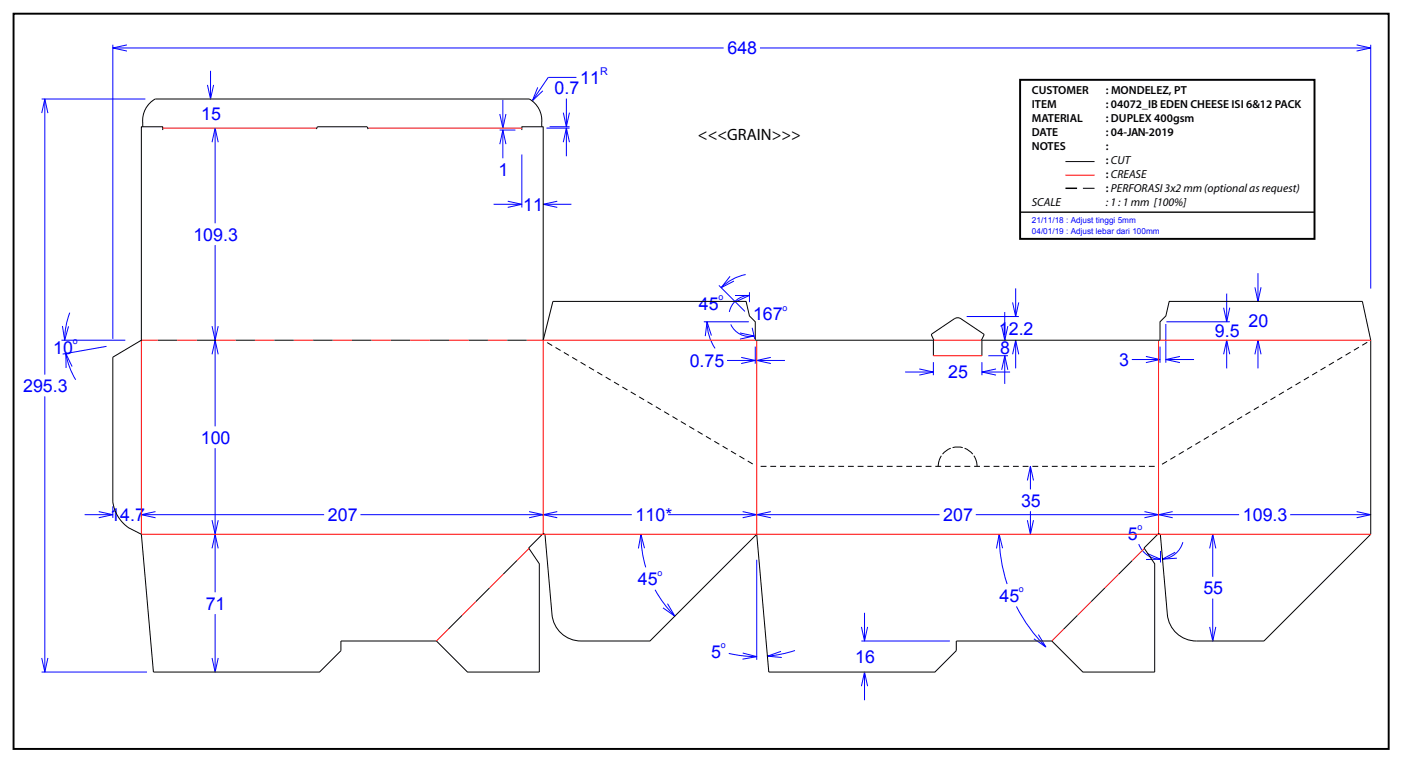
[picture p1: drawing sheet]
<svg xmlns="http://www.w3.org/2000/svg" width="722mm" height="394mm" viewBox="0 0 722 394" stroke-linecap="round" stroke-linejoin="round" font-family="sans-serif">
<!-- layer: Layer 1 -->
<g fill="none" stroke="#00f" stroke-width=".52">
<path d="M58 25h315M58 23v152M65 23l-7 2 7 1M108 36v15M297 40h-15l-8 12M391 25h315M699 23l7 2-7 1M706 23v126M21 51h54M22 58l1-7 2 7M23 51v142M107 44l1 7 2-7"/>
<path d="M257 59l2 7 2-7M259 51v15M277 45l-3 7 6-5M290 58l2 7 1-7M292 51v14M109 73l2-7 1 7M111 66v49M257 67h9M257 74l2-7 2 7M259 67v15M269 80v27M281 66h12"/>
<path d="M283 65h10M290 73l2-7 1 7M292 66v15M254 105h15M262 104l7 1-7 2M280 105h14M287 104l-7 1 7 2M111 126v94M370 147l14 13M376 142l-4 6 6-3M379 152h7l-7 3M384 141l-7 3-5 4"/>
<path d="M386 151v5M386 152a11 11 0 0 0-10 9M522 156l1 7 2-7M523 149v14M630 159l2 7 1-7M632 151v15M646 148l2 7 2-7M648 141v14M32 175h33M32 168l1 7 2-7M36 161l-2 7-1 7M55 178l-23 4"/>
<path d="M109 168l2 7 1-7M363 166h23M364 166l1 7 3 7M366 173l-2-7-1 7M376 167a11 11 0 0 0 12 6M381 172l7 1-7 2M387 169l2 6M389 179v8M516 168l2 7 1-7M518 161v14M523 175v15M525 163h-27"/>
<path d="M598 179v8M601 167v20M601 166h33M632 175v15M648 175v15M34 182l2 7 3 7M37 189l-3-7v8M109 183l2-8 1 8M375 186h14M382 184l7 2-7 1M390 186h14M397 184l-7 2 7 1"/>
<path d="M466 192h15M474 190l7 2-7 1M481 187v6M506 192h14M506 187v6M509 183h10M513 190l-7 2 7 1M516 191l2-8 1 8M518 183v15M522 183l1-8 2 8M583 185h15M590 184l8 1-8 2"/>
<path d="M601 185h14M608 184l-7 1 7 2M630 183l2-8 1 8M646 183l2-8 2 8M23 204v142M111 231v74M529 248l2-8 1 8M531 240v12M44 265h14M51 264l7 1-7 2M58 261v6M73 265h94"/>
<path d="M80 264l-7 1 7 2M109 268l2 7 1-7M186 265h139M273 264l7 1-7 2M287 264l-7 1 7 2M330 275l1 10 2 7M344 265h140M383 264l7 1-7 2M397 264l-7 1 7 2M503 265h135M515 275a82 82 0 0 0 4 26M529 268l2 7 1-7"/>
<path d="M531 263v12M590 264l7 1-7 2M604 264l-7 1 7 2M609 279a12 12 0 0 1-10 9M625 275v22M665 265h41M699 264l7 1-7 2M109 283l2-8 1 8M332 283l-2-8-1 8M390 288v52M516 283l-1-8-2 8M587 280a12 12 0 0 0 11 8"/>
<path d="M591 285l7 3h-8M598 284v6M605 285l-6 3h7M623 283l2-8 1 8M111 316v30M337 304l5 8 6 6M344 311l4 7-6-5M445 316v14M524 313a82 82 0 0 0 15 20M625 308v22M22 339l1 7 2-7M109 339l2 7 1-7"/>
<path d="M375 337l8 1h7M383 337l7 1-7 2M402 336l-7 2 8 1M410 335l-7 2-8 1M444 330h45M444 323l1 7 2-7M535 327l4 6-6-4M623 323l2 7 1-7M21 346h55M444 354l1-8 2 8M445 346v15"/>
</g>
<g fill="none" stroke="#000" stroke-width=".52">
<path d="M74 65a14 14 0 0 1 6-14h193a14 14 0 0 1 6 14M84 67v-2h-11v110l-15 9v75a19 19 0 0 0 8 13l7 3 6 71h86l11-11v-5h49l16 16h37v-55l-6-9 8-7 1 1 3 41a15 15 0 0 0 15 13h36l55-55 6 71h86l11-11v-5h49l16 16h37v-55l-6-9 8-7 1 1 3 41a15 15 0 0 0 15 13h35l55-55v-100l-4-20h-100l-1 8-3 3v9h-92l1-3-12-8h-2h-1l-12 8 1 3h-92v-9l-3-3-2-8h-99l-5 20v-110h-11v2M189 65h-25l-1 2M189 65l1 2M81 175h10M101 175h10M121 175h10M141 175h10M161 175h10M181 175h10M201 175h10M221 175h10"/>
<path d="M241 175h10M261 175h10M282 177l2 1M286 179l3 2M481 175v8M506 175v8M700 179l-3 1M704 176l-2 2M290 182l3 1M295 184l2 2M299 187l3 1M303 189l3 2"/>
<path d="M308 192l2 1M312 194l3 2M316 197l3 1M321 199l2 2M666 199l-3 2M670 197l-3 1M674 194l-2 2M679 192l-3 1M683 189l-3 2M687 187l-2 1M691 184l-2 2M696 181l-3 2"/>
<path d="M325 202l3 1M329 205l3 1M334 207l2 2M338 210l2 1M342 212l3 2M346 215l3 1M351 217l2 2M355 220l3 1M631 220l-2 1M636 217l-3 2M640 215l-3 1M644 212l-2 2"/>
<path d="M648 210l-2 1M653 207l-3 2M657 204l-3 2M661 202l-2 1M359 222l3 2M364 225l2 1M368 227l3 2M372 230l3 1M377 232l2 2M381 235l2 2M385 238l3 1M485 235l-1 2-1 3"/>
<path d="M490 231l-4 3M491 231h5M497 231l4 3M502 235l1 2v3M601 238l-2 1M605 235l-2 2M610 233l-3 1M614 230l-2 2M618 227l-2 2M623 225l-3 1M627 222l-3 2M392 240h3"/>
<path d="M397 240h3M402 240h3M407 240h3M412 240h3M417 240h3M422 240h3M427 240h3M432 240h3M437 240h3M442 240h3M447 240h3M452 240h3"/>
<path d="M457 240h3M462 240h3M467 240h3M472 240h3M477 240h3M482 240h3M487 240h3M492 240h3M497 240h3M502 240h3M507 240h3M512 240h3"/>
<path d="M517 240h3M522 240h3M527 240h3M532 240h3M537 240h3M542 240h3M547 240h3M552 240h3M557 240h3M562 240h3M567 240h3M572 240h3"/>
<path d="M577 240h3M582 240h3M587 240h3M592 240h3M266 289l-7 7M583 289l-7 7M238 317l-7 7M252 303l-7 7M555 317l-7 7M569 303l-7 7"/>
</g>
<g fill="none" stroke="#f00" stroke-width=".52">
<path d="M84 66h79M189 66h80M81 175h-8v100h317M91 175h10M111 175h10M131 175h10M151 175h10M171 175h10M191 175h10M211 175h10M231 175h10M251 175h10"/>
<path d="M271 175h118M280 175v100M390 175v100M481 175h25M597 175v100M598 175h108M481 183h25M390 275h316M259 296l-7 7M273 283l-7 6M576 296l-7 7M590 283l-7 6"/>
<path d="M245 310l-7 7M562 310l-7 7M231 324l-6 6M548 324l-6 6"/>
</g>
<!-- layer: Layer 2 -->
<path d="M549 90h15" fill="none" stroke="#f00" stroke-width=".52"/>
<path d="M549 83h15M558 97h6" fill="none" stroke="#000" stroke-width=".52"/>
<path d="M549 97h6" fill="none" stroke="#000" stroke-width=".75" stroke-linecap="butt"/>
<path d="M7 7h708v379h-708zM525 41h152v82h-152z" fill="none" stroke="#000" stroke-width="1" stroke-linecap="butt"/>
<path d="M525 109h152" fill="none" stroke="#000" stroke-width=".71" stroke-linecap="butt"/>
<g font-size="9.2" fill="#00f">
<text x="375" y="28">648</text>
<text x="299" y="43">11</text>
<text x="286" y="48">0.7</text>
<text x="104" y="62">15</text>
<text x="257" y="90">1</text>
<text x="269" y="109">11</text>
<text x="100" y="124">109.3</text>
<text x="360" y="160">45</text>
<text x="388" y="165">167</text>
<text x="515" y="173">12.2</text>
<text x="626" y="174">9.5</text>
<text x="643" y="169">20</text>
<text x="27" y="182">10</text>
<text x="515" y="183">8</text>
<text x="355" y="189">0.75</text>
<text x="576" y="189">3</text>
<text x="488" y="195">25</text>
<text x="12" y="202">295.3</text>
<text x="103" y="229">100</text>
<text x="526" y="261">35</text>
<text x="57" y="269">14.7</text>
<text x="169" y="269">207</text>
<text x="327" y="269">110*</text>
<text x="486" y="269">207</text>
<text x="640" y="269">109.3</text>
<text x="581" y="278">5</text>
<text x="329" y="302">45</text>
<text x="515" y="310">45</text>
<text x="620" y="306">55</text>
<text x="106" y="314">71</text>
<text x="366" y="339">5</text>
<text x="441" y="342">16</text>
</g>
<text font-size="8.5" x="360" y="72">&lt;&lt;&lt;GRAIN&gt;&gt;&gt;</text>
<g font-size="6">
<text x="532" y="48">CUSTOMER</text>
<text x="570" y="48">: MONDELEZ, PT</text>
<text x="532" y="56">ITEM</text>
<text x="570" y="56">: 04072_IB EDEN CHEESE ISI 6&amp;12 PACK</text>
<text x="532" y="63">MATERIAL</text>
<text x="570" y="63">: DUPLEX 400gsm</text>
<text x="532" y="70">DATE</text>
<text x="570" y="70">: 04-JAN-2019</text>
<text x="532" y="77">NOTES</text>
<text x="570" y="77">:</text>
<text x="570" y="84">: CUT</text>
<text x="570" y="92">: CREASE</text>
<text x="570" y="99">: PERFORASI 3x2 mm (optional as request)</text>
<text x="532" y="106">SCALE</text>
<text x="570" y="106">: 1 : 1 mm [100%]</text>
</g>
<text font-size="5.5" fill="#00f" x="309" y="39">R</text>
<g font-size="4.6" fill="#00f">
<text x="370" y="155">o</text>
<text x="403" y="160">o</text>
<text x="37" y="177">o</text>
<text x="586" y="273">o</text>
<text x="339" y="297">o</text>
<text x="525" y="305">o</text>
<text x="371" y="334">o</text>
</g>
<g font-size="4.2" fill="#00f">
<text x="532" y="115">21/11/18 : Adjust tinggi 5mm</text>
<text x="532" y="120">04/01/19 : Adjust lebar dari 100mm</text>
</g>
</svg>
